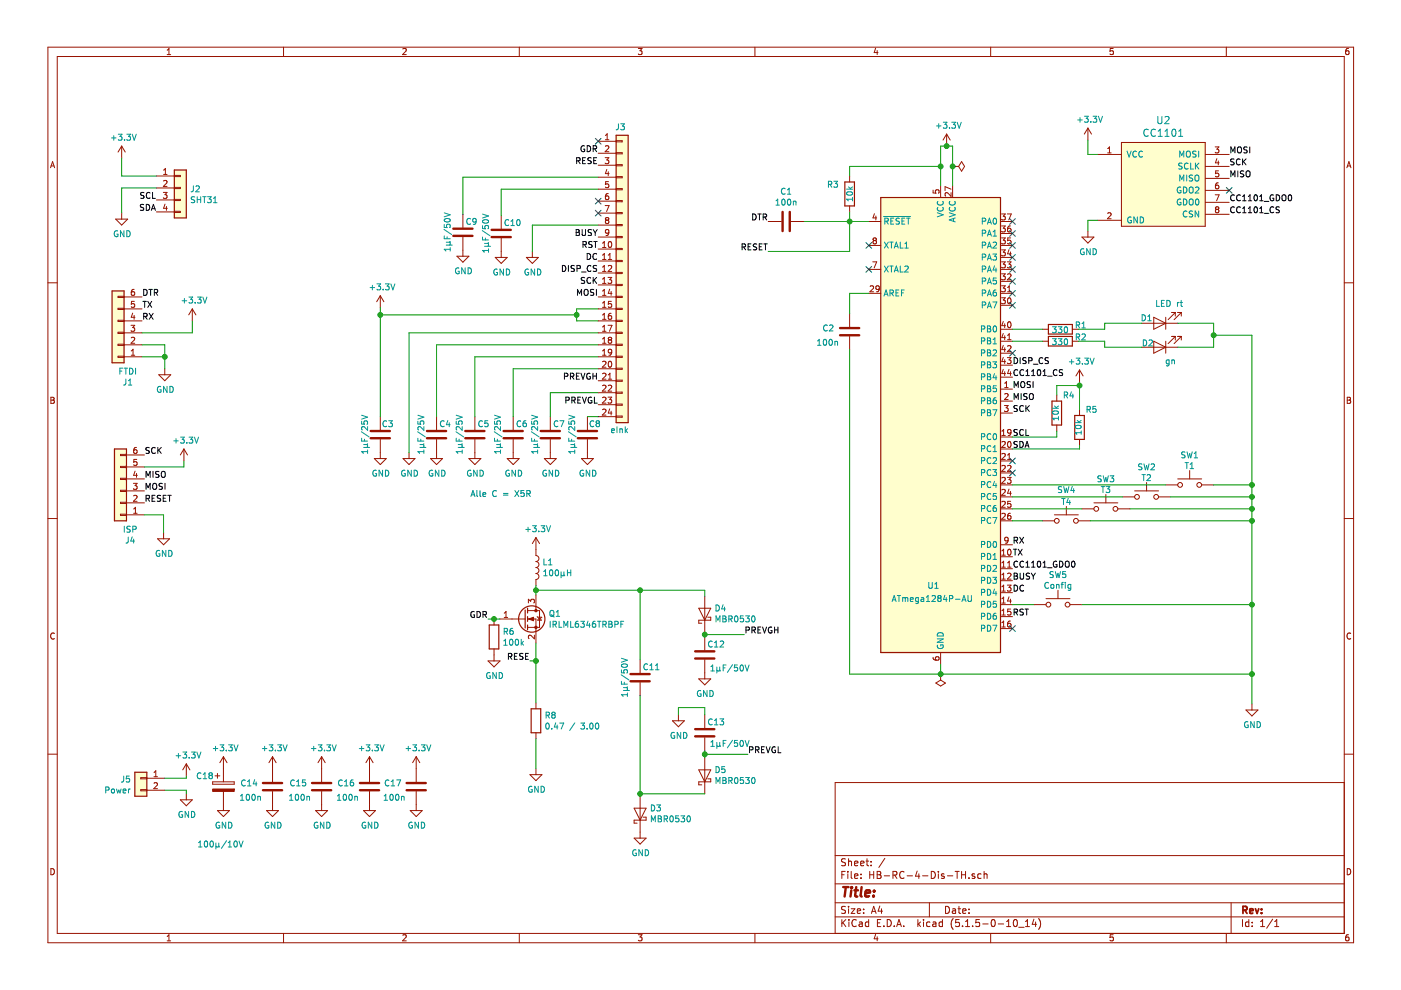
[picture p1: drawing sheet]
EESchema Schematic File Version 4
EELAYER 30 0
EELAYER END
$Descr A4 11693 8268
encoding utf-8
Sheet 1 1
Title ""
Date ""
Rev ""
Comp ""
Comment1 ""
Comment2 ""
Comment3 ""
Comment4 ""
$EndDescr
$Comp
L MCU_Microchip_ATmega:ATmega644PA-AU U1
U 1 1
P 7850 3550
F 0 "U1" H 7790 2210 50  0000 C CNN
F 1 "ATmega1284P-AU" H 7780 2100 50  0000 C CNN
F 2 "Package_QFP:TQFP-44_10x10mm_P0.8mm" H 7850 3550 50  0001 C CIN
F 3 "http://ww1.microchip.com/downloads/en/DeviceDoc/Atmel-8272-8-bit-AVR-microcontroller-ATmega164A_PA-324A_PA-644A_PA-1284_P_datasheet.pdf" H 7850 3550 50  0001 C CNN
	1    7850 3550
	1    0    0    -1  
$EndComp
$Comp
L Switch:SW_Push SW1
U 1 1
P 9930 4050
F 0 "SW1" H 9930 4300 50  0000 C CNN
F 1 "T1" H 9930 4210 50  0000 C CNN
F 2 "Button_Switch_THT:SW_PUSH_6mm_H5mm" H 9930 4250 50  0001 C CNN
F 3 "~" H 9930 4250 50  0001 C CNN
	1    9930 4050
	1    0    0    -1  
$EndComp
$Comp
L Switch:SW_Push SW2
U 1 1
P 9570 4150
F 0 "SW2" H 9570 4400 50  0000 C CNN
F 1 "T2" H 9570 4310 50  0000 C CNN
F 2 "Button_Switch_THT:SW_PUSH_6mm_H5mm" H 9570 4350 50  0001 C CNN
F 3 "~" H 9570 4350 50  0001 C CNN
	1    9570 4150
	1    0    0    -1  
$EndComp
$Comp
L Switch:SW_Push SW3
U 1 1
P 9230 4250
F 0 "SW3" H 9230 4500 50  0000 C CNN
F 1 "T3" H 9230 4410 50  0000 C CNN
F 2 "Button_Switch_THT:SW_PUSH_6mm_H5mm" H 9230 4450 50  0001 C CNN
F 3 "~" H 9230 4450 50  0001 C CNN
	1    9230 4250
	1    0    0    -1  
$EndComp
$Comp
L Switch:SW_Push SW4
U 1 1
P 8900 4350
F 0 "SW4" H 8900 4610 50  0000 C CNN
F 1 "T4" H 8900 4510 50  0000 C CNN
F 2 "Button_Switch_THT:SW_PUSH_6mm_H5mm" H 8900 4550 50  0001 C CNN
F 3 "~" H 8900 4550 50  0001 C CNN
	1    8900 4350
	1    0    0    -1  
$EndComp
$Comp
L Switch:SW_Push SW5
U 1 1
P 8830 5050
F 0 "SW5" H 8830 5300 50  0000 C CNN
F 1 "Config" H 8830 5210 50  0000 C CNN
F 2 "Button_Switch_THT:SW_PUSH_6mm_H5mm" H 8830 5250 50  0001 C CNN
F 3 "~" H 8830 5250 50  0001 C CNN
	1    8830 5050
	1    0    0    -1  
$EndComp
Wire Wire Line
	8450 5050 8630 5050
Wire Wire Line
	9030 5050 10450 5050
$Comp
L power:GND #PWR05
U 1 1
P 10450 5880
F 0 "#PWR05" H 10450 5630 50  0001 C CNN
F 1 "GND" H 10455 5707 50  0000 C CNN
F 2 "" H 10450 5880 50  0001 C CNN
F 3 "" H 10450 5880 50  0001 C CNN
	1    10450 5880
	1    0    0    -1  
$EndComp
Text Label 10260 1790 0    50   ~ 0
CC1101_CS
NoConn ~ 10260 1590
Text Label 10260 1690 0    50   ~ 0
CC1101_GDO0
Text Label 10260 1390 0    50   ~ 0
SCK
Text Label 10260 1490 0    50   ~ 0
MISO
Text Label 10260 1290 0    50   ~ 0
MOSI
Wire Wire Line
	9080 1290 9080 1170
Wire Wire Line
	9080 1290 9160 1290
Wire Wire Line
	9160 1840 9080 1840
Wire Wire Line
	9080 1840 9080 1930
$Comp
L power:GND #PWR011
U 1 1
P 9080 1930
F 0 "#PWR011" H 9080 1680 50  0001 C CNN
F 1 "GND" H 9085 1757 50  0000 C CNN
F 2 "" H 9080 1930 50  0001 C CNN
F 3 "" H 9080 1930 50  0001 C CNN
	1    9080 1930
	1    0    0    -1  
$EndComp
$Comp
L power:+3.3V #PWR010
U 1 1
P 9080 1170
F 0 "#PWR010" H 9080 1020 50  0001 C CNN
F 1 "+3.3V" H 9095 1343 50  0000 C CNN
F 2 "" H 9080 1170 50  0001 C CNN
F 3 "" H 9080 1170 50  0001 C CNN
	1    9080 1170
	1    0    0    -1  
$EndComp
Wire Wire Line
	8450 4350 8700 4350
Wire Wire Line
	9030 4250 8450 4250
Wire Wire Line
	8450 4150 9370 4150
Wire Wire Line
	8450 4050 9730 4050
Wire Wire Line
	10130 4050 10450 4050
Wire Wire Line
	10450 4050 10450 4150
Connection ~ 10450 5050
Wire Wire Line
	10450 5050 10450 5630
Wire Wire Line
	9100 4350 10450 4350
Connection ~ 10450 4350
Wire Wire Line
	10450 4350 10450 5050
Wire Wire Line
	9430 4250 10450 4250
Connection ~ 10450 4250
Wire Wire Line
	10450 4250 10450 4350
Wire Wire Line
	9770 4150 10450 4150
Connection ~ 10450 4150
Wire Wire Line
	10450 4150 10450 4250
$Comp
L Device:R R1
U 1 1
P 8850 2750
F 0 "R1" V 8880 2580 50  0000 C CNN
F 1 "330" V 8840 2750 50  0000 C CNN
F 2 "Resistor_SMD:R_0805_2012Metric_Pad1.15x1.40mm_HandSolder" V 8780 2750 50  0001 C CNN
F 3 "~" H 8850 2750 50  0001 C CNN
	1    8850 2750
	0    -1   -1   0   
$EndComp
$Comp
L Device:R R2
U 1 1
P 8850 2850
F 0 "R2" V 8880 2680 50  0000 C CNN
F 1 "330" V 8840 2850 50  0000 C CNN
F 2 "Resistor_SMD:R_0805_2012Metric_Pad1.15x1.40mm_HandSolder" V 8780 2850 50  0001 C CNN
F 3 "~" H 8850 2850 50  0001 C CNN
	1    8850 2850
	0    -1   -1   0   
$EndComp
Wire Wire Line
	10130 2800 10450 2800
Wire Wire Line
	10450 2800 10450 4050
Connection ~ 10450 4050
Wire Wire Line
	9530 2700 9220 2700
Wire Wire Line
	9220 2700 9220 2750
Wire Wire Line
	9220 2750 9000 2750
Wire Wire Line
	9000 2850 9220 2850
Wire Wire Line
	9220 2850 9220 2900
Wire Wire Line
	9220 2900 9530 2900
Wire Wire Line
	8700 2750 8450 2750
Wire Wire Line
	8700 2850 8450 2850
NoConn ~ 8450 1850
NoConn ~ 8450 1950
NoConn ~ 8450 2050
NoConn ~ 8450 2150
NoConn ~ 8450 2250
NoConn ~ 8450 2350
NoConn ~ 8450 2450
NoConn ~ 8450 2550
NoConn ~ 7250 2050
NoConn ~ 7250 2250
Wire Wire Line
	7850 5550 7850 5630
Wire Wire Line
	7850 5630 10450 5630
Connection ~ 10450 5630
Wire Wire Line
	10450 5630 10450 5880
$Comp
L Device:C C2
U 1 1
P 7090 2770
F 0 "C2" H 6860 2800 50  0000 L CNN
F 1 "100n" H 6810 2680 50  0000 L CNN
F 2 "Capacitor_SMD:C_0805_2012Metric_Pad1.15x1.40mm_HandSolder" H 7128 2620 50  0001 C CNN
F 3 "~" H 7090 2770 50  0001 C CNN
	1    7090 2770
	1    0    0    -1  
$EndComp
Wire Wire Line
	7250 2450 7090 2450
Wire Wire Line
	7090 2450 7090 2620
Wire Wire Line
	7090 2920 7090 5630
Wire Wire Line
	7090 5630 7850 5630
Connection ~ 7850 5630
$Comp
L power:+3.3V #PWR03
U 1 1
P 7900 1220
F 0 "#PWR03" H 7900 1070 50  0001 C CNN
F 1 "+3.3V" H 7915 1393 50  0000 C CNN
F 2 "" H 7900 1220 50  0001 C CNN
F 3 "" H 7900 1220 50  0001 C CNN
	1    7900 1220
	1    0    0    -1  
$EndComp
Wire Wire Line
	7850 1550 7850 1390
$Comp
L Device:R R3
U 1 1
P 7090 1620
F 0 "R3" H 6950 1700 50  0000 C CNN
F 1 "10k" V 7090 1620 50  0000 C CNN
F 2 "Resistor_SMD:R_0805_2012Metric_Pad1.15x1.40mm_HandSolder" V 7020 1620 50  0001 C CNN
F 3 "~" H 7090 1620 50  0001 C CNN
	1    7090 1620
	1    0    0    -1  
$EndComp
Wire Wire Line
	7090 1470 7090 1390
Wire Wire Line
	7090 1390 7850 1390
Wire Wire Line
	7900 1220 7850 1220
Wire Wire Line
	7850 1220 7850 1390
Connection ~ 7850 1390
Wire Wire Line
	7900 1220 7950 1220
Wire Wire Line
	7950 1220 7950 1390
Connection ~ 7900 1220
Wire Wire Line
	7250 1850 7090 1850
Wire Wire Line
	7090 1850 7090 1770
$Comp
L Device:C C1
U 1 1
P 6560 1850
F 0 "C1" V 6308 1850 50  0000 C CNN
F 1 "100n" V 6399 1850 50  0000 C CNN
F 2 "Capacitor_SMD:C_0805_2012Metric_Pad1.15x1.40mm_HandSolder" H 6598 1700 50  0001 C CNN
F 3 "~" H 6560 1850 50  0001 C CNN
	1    6560 1850
	0    1    1    0   
$EndComp
Wire Wire Line
	6710 1850 7090 1850
Connection ~ 7090 1850
Text Label 6410 1850 2    50   ~ 0
DTR
Text Label 8450 4650 0    50   ~ 0
TX
Text Label 8450 4550 0    50   ~ 0
RX
$Comp
L Connector_Generic:Conn_01x04 J2
U 1 1
P 1500 1570
F 0 "J2" H 1580 1562 50  0000 L CNN
F 1 "SHT31" H 1580 1471 50  0000 L CNN
F 2 "Connector_PinHeader_2.54mm:PinHeader_1x04_P2.54mm_Vertical" H 1500 1570 50  0001 C CNN
F 3 "~" H 1500 1570 50  0001 C CNN
	1    1500 1570
	1    0    0    -1  
$EndComp
Text Label 8450 3650 0    50   ~ 0
SCL
Text Label 8450 3750 0    50   ~ 0
SDA
Text Label 1300 1770 2    50   ~ 0
SDA
Text Label 1300 1670 2    50   ~ 0
SCL
Wire Wire Line
	1300 1570 1010 1570
Wire Wire Line
	1010 1570 1010 1780
Wire Wire Line
	1300 1470 1010 1470
Wire Wire Line
	1010 1470 1010 1320
$Comp
L power:+3.3V #PWR08
U 1 1
P 1010 1320
F 0 "#PWR08" H 1010 1170 50  0001 C CNN
F 1 "+3.3V" H 1025 1493 50  0000 C CNN
F 2 "" H 1010 1320 50  0001 C CNN
F 3 "" H 1010 1320 50  0001 C CNN
	1    1010 1320
	1    0    0    -1  
$EndComp
$Comp
L power:GND #PWR09
U 1 1
P 1010 1780
F 0 "#PWR09" H 1010 1530 50  0001 C CNN
F 1 "GND" H 1015 1607 50  0000 C CNN
F 2 "" H 1010 1780 50  0001 C CNN
F 3 "" H 1010 1780 50  0001 C CNN
	1    1010 1780
	1    0    0    -1  
$EndComp
$Comp
L Device:R R4
U 1 1
P 8820 3450
F 0 "R4" H 8920 3600 50  0000 C CNN
F 1 "10k" V 8810 3450 50  0000 C CNN
F 2 "Resistor_SMD:R_0805_2012Metric_Pad1.15x1.40mm_HandSolder" V 8750 3450 50  0001 C CNN
F 3 "~" H 8820 3450 50  0001 C CNN
	1    8820 3450
	1    0    0    -1  
$EndComp
$Comp
L Device:R R5
U 1 1
P 9010 3570
F 0 "R5" H 9110 3720 50  0000 C CNN
F 1 "10k" V 9000 3570 50  0000 C CNN
F 2 "Resistor_SMD:R_0805_2012Metric_Pad1.15x1.40mm_HandSolder" V 8940 3570 50  0001 C CNN
F 3 "~" H 9010 3570 50  0001 C CNN
	1    9010 3570
	1    0    0    -1  
$EndComp
Wire Wire Line
	8450 3750 9010 3750
Wire Wire Line
	9010 3750 9010 3720
Wire Wire Line
	8450 3650 8820 3650
Wire Wire Line
	8820 3650 8820 3600
$Comp
L power:+3.3V #PWR04
U 1 1
P 9010 3190
F 0 "#PWR04" H 9010 3040 50  0001 C CNN
F 1 "+3.3V" H 9025 3363 50  0000 C CNN
F 2 "" H 9010 3190 50  0001 C CNN
F 3 "" H 9010 3190 50  0001 C CNN
	1    9010 3190
	1    0    0    -1  
$EndComp
Wire Wire Line
	8820 3300 8820 3220
Wire Wire Line
	8820 3220 9010 3220
Wire Wire Line
	9010 3220 9010 3190
Wire Wire Line
	9010 3420 9010 3220
Connection ~ 9010 3220
Text Label 8450 3250 0    50   ~ 0
MOSI
Text Label 8450 3350 0    50   ~ 0
MISO
Text Label 8450 3450 0    50   ~ 0
SCK
Text Label 8450 3150 0    50   ~ 0
CC1101_CS
NoConn ~ 8450 2950
Text Label 8450 4750 0    50   ~ 0
CC1101_GDO0
NoConn ~ 8450 5250
NoConn ~ 8450 3850
NoConn ~ 8450 3950
Text Label 8450 3050 0    50   ~ 0
DISP_CS
Text Label 4990 2380 2    50   ~ 0
SCK
Text Label 4990 2480 2    50   ~ 0
MOSI
Text Label 4990 2280 2    50   ~ 0
DISP_CS
Text Label 4990 2180 2    50   ~ 0
DC
Text Label 4990 2080 2    50   ~ 0
RST
Text Label 4990 1980 2    50   ~ 0
BUSY
Text Label 8450 4850 0    50   ~ 0
BUSY
Text Label 8450 4950 0    50   ~ 0
DC
Text Label 8450 5150 0    50   ~ 0
RST
$Comp
L power:PWR_FLAG #FLG0101
U 1 1
P 7850 5630
F 0 "#FLG0101" H 7850 5705 50  0001 C CNN
F 1 "PWR_FLAG" H 7850 5803 50  0001 C CNN
F 2 "" H 7850 5630 50  0001 C CNN
F 3 "~" H 7850 5630 50  0001 C CNN
	1    7850 5630
	-1   0    0    1   
$EndComp
$Comp
L power:PWR_FLAG #FLG0102
U 1 1
P 7950 1390
F 0 "#FLG0102" H 7950 1465 50  0001 C CNN
F 1 "PWR_FLAG" V 7950 1518 50  0001 L CNN
F 2 "" H 7950 1390 50  0001 C CNN
F 3 "~" H 7950 1390 50  0001 C CNN
	1    7950 1390
	0    1    1    0   
$EndComp
Connection ~ 7950 1390
Wire Wire Line
	7950 1390 7950 1550
Text Label 1180 2680 0    50   ~ 0
RX
Text Label 1180 2580 0    50   ~ 0
TX
Wire Wire Line
	1600 2680 1600 2780
Wire Wire Line
	1180 2780 1600 2780
$Comp
L power:+3.3V #PWR02
U 1 1
P 1600 2680
F 0 "#PWR02" H 1600 2530 50  0001 C CNN
F 1 "+3.3V" H 1615 2853 50  0000 C CNN
F 2 "" H 1600 2680 50  0001 C CNN
F 3 "" H 1600 2680 50  0001 C CNN
	1    1600 2680
	1    0    0    -1  
$EndComp
Text Label 1180 2480 0    50   ~ 0
DTR
Wire Wire Line
	1180 2880 1370 2880
$Comp
L Connector_Generic:Conn_01x06 J1
U 1 1
P 980 2780
F 0 "J1" H 898 3197 50  0000 C CNN
F 1 "FTDI" H 898 3106 50  0000 C CNN
F 2 "Connector_PinHeader_2.54mm:PinHeader_1x06_P2.54mm_Vertical" H 980 2780 50  0001 C CNN
F 3 "~" H 980 2780 50  0001 C CNN
	1    980  2780
	-1   0    0    1   
$EndComp
$Comp
L Connector_Generic:Conn_01x06 J4
U 1 1
P 1000 4100
F 0 "J4" H 918 4517 50  0000 C CNN
F 1 "ISP" H 918 4426 50  0000 C CNN
F 2 "additional:PinPads_ISP" H 1000 4100 50  0001 C CNN
F 3 "~" H 1000 4100 50  0001 C CNN
	1    1000 4100
	-1   0    0    1   
$EndComp
Text Label 6410 2100 2    50   ~ 0
RESET
Wire Wire Line
	6410 2100 7090 2100
Wire Wire Line
	7090 2100 7090 1850
Text Label 1200 4000 0    50   ~ 0
MISO
$Comp
L power:+3.3V #PWR013
U 1 1
P 1530 3850
F 0 "#PWR013" H 1530 3700 50  0001 C CNN
F 1 "+3.3V" H 1545 4023 50  0000 C CNN
F 2 "" H 1530 3850 50  0001 C CNN
F 3 "" H 1530 3850 50  0001 C CNN
	1    1530 3850
	1    0    0    -1  
$EndComp
Wire Wire Line
	1200 3900 1530 3900
Wire Wire Line
	1530 3900 1530 3850
Text Label 1200 3800 0    50   ~ 0
SCK
Text Label 1200 4100 0    50   ~ 0
MOSI
Text Label 1200 4200 0    50   ~ 0
RESET
Wire Wire Line
	1370 2880 1370 2980
$Comp
L power:GND #PWR01
U 1 1
P 1370 3080
F 0 "#PWR01" H 1370 2830 50  0001 C CNN
F 1 "GND" H 1375 2907 50  0000 C CNN
F 2 "" H 1370 3080 50  0001 C CNN
F 3 "" H 1370 3080 50  0001 C CNN
	1    1370 3080
	1    0    0    -1  
$EndComp
Wire Wire Line
	1370 3080 1370 2980
Connection ~ 1370 2980
Wire Wire Line
	1180 2980 1370 2980
$Comp
L power:GND #PWR012
U 1 1
P 1360 4450
F 0 "#PWR012" H 1360 4200 50  0001 C CNN
F 1 "GND" H 1365 4277 50  0000 C CNN
F 2 "" H 1360 4450 50  0001 C CNN
F 3 "" H 1360 4450 50  0001 C CNN
	1    1360 4450
	1    0    0    -1  
$EndComp
Wire Wire Line
	1200 4300 1360 4300
Wire Wire Line
	1360 4300 1360 4450
$Comp
L Device:LED D1
U 1 1
P 9680 2700
F 0 "D1" H 9790 2660 50  0000 C CNN
F 1 "LED rt" H 9600 2540 50  0000 C CNN
F 2 "LED_SMD:LED_0805_2012Metric_Pad1.15x1.40mm_HandSolder" H 9680 2700 50  0001 C CNN
F 3 "~" H 9680 2700 50  0001 C CNN
	1    9680 2700
	-1   0    0    1   
$EndComp
$Comp
L Device:LED D2
U 1 1
P 9680 2900
F 0 "D2" H 9780 2870 50  0000 C CNN
F 1 "gn" H 9590 3020 50  0000 C CNN
F 2 "LED_SMD:LED_0805_2012Metric_Pad1.15x1.40mm_HandSolder" H 9680 2900 50  0001 C CNN
F 3 "~" H 9680 2900 50  0001 C CNN
	1    9680 2900
	-1   0    0    1   
$EndComp
Wire Wire Line
	9830 2700 10130 2700
Wire Wire Line
	10130 2700 10130 2800
Wire Wire Line
	9830 2900 10130 2900
Wire Wire Line
	10130 2900 10130 2800
Connection ~ 10130 2800
NoConn ~ 4990 1180
$Comp
L Device:C C3
U 1 1
P 3170 3630
F 0 "C3" H 3180 3720 50  0000 L CNN
F 1 "1µF/25V" V 3040 3460 50  0000 L CNN
F 2 "Capacitor_SMD:C_0805_2012Metric_Pad1.15x1.40mm_HandSolder" H 3208 3480 50  0001 C CNN
F 3 "~" H 3170 3630 50  0001 C CNN
	1    3170 3630
	1    0    0    -1  
$EndComp
Wire Wire Line
	4990 2580 4810 2580
Wire Wire Line
	4810 2580 4810 2630
Wire Wire Line
	4990 2680 4810 2680
$Comp
L Connector_Generic:Conn_01x24 J3
U 1 1
P 5190 2280
F 0 "J3" H 5130 3500 50  0000 L CNN
F 1 "eInk" H 5090 970 50  0000 L CNN
F 2 "Connectors_Hirose:Hirose_FH12-24S-0.5SH_1x24_P0.5mm_Horizontal" H 5190 2280 50  0001 C CNN
F 3 "~" H 5190 2280 50  0001 C CNN
	1    5190 2280
	1    0    0    -1  
$EndComp
Wire Wire Line
	4990 2780 3410 2780
Wire Wire Line
	3410 2780 3410 3780
$Comp
L power:GND #PWR014
U 1 1
P 3410 3780
F 0 "#PWR014" H 3410 3530 50  0001 C CNN
F 1 "GND" H 3415 3607 50  0000 C CNN
F 2 "" H 3410 3780 50  0001 C CNN
F 3 "" H 3410 3780 50  0001 C CNN
	1    3410 3780
	1    0    0    -1  
$EndComp
$Comp
L power:GND #PWR07
U 1 1
P 3170 3780
F 0 "#PWR07" H 3170 3530 50  0001 C CNN
F 1 "GND" H 3175 3607 50  0000 C CNN
F 2 "" H 3170 3780 50  0001 C CNN
F 3 "" H 3170 3780 50  0001 C CNN
	1    3170 3780
	1    0    0    -1  
$EndComp
Wire Wire Line
	4990 3480 4900 3480
$Comp
L power:GND #PWR022
U 1 1
P 4900 3780
F 0 "#PWR022" H 4900 3530 50  0001 C CNN
F 1 "GND" H 4905 3607 50  0000 C CNN
F 2 "" H 4900 3780 50  0001 C CNN
F 3 "" H 4900 3780 50  0001 C CNN
	1    4900 3780
	1    0    0    -1  
$EndComp
$Comp
L Device:C C8
U 1 1
P 4900 3630
F 0 "C8" H 4910 3720 50  0000 L CNN
F 1 "1µF/25V" V 4770 3460 50  0000 L CNN
F 2 "Capacitor_SMD:C_0805_2012Metric_Pad1.15x1.40mm_HandSolder" H 4938 3480 50  0001 C CNN
F 3 "~" H 4900 3630 50  0001 C CNN
	1    4900 3630
	1    0    0    -1  
$EndComp
$Comp
L Device:C C7
U 1 1
P 4590 3630
F 0 "C7" H 4610 3720 50  0000 L CNN
F 1 "1µF/25V" V 4460 3460 50  0000 L CNN
F 2 "Capacitor_SMD:C_0805_2012Metric_Pad1.15x1.40mm_HandSolder" H 4628 3480 50  0001 C CNN
F 3 "~" H 4590 3630 50  0001 C CNN
	1    4590 3630
	1    0    0    -1  
$EndComp
$Comp
L power:GND #PWR021
U 1 1
P 4590 3780
F 0 "#PWR021" H 4590 3530 50  0001 C CNN
F 1 "GND" H 4595 3607 50  0000 C CNN
F 2 "" H 4590 3780 50  0001 C CNN
F 3 "" H 4590 3780 50  0001 C CNN
	1    4590 3780
	1    0    0    -1  
$EndComp
$Comp
L Device:C C6
U 1 1
P 4280 3630
F 0 "C6" H 4300 3720 50  0000 L CNN
F 1 "1µF/25V" V 4150 3460 50  0000 L CNN
F 2 "Capacitor_SMD:C_0805_2012Metric_Pad1.15x1.40mm_HandSolder" H 4318 3480 50  0001 C CNN
F 3 "~" H 4280 3630 50  0001 C CNN
	1    4280 3630
	1    0    0    -1  
$EndComp
$Comp
L Device:C C5
U 1 1
P 3960 3630
F 0 "C5" H 3980 3720 50  0000 L CNN
F 1 "1µF/25V" V 3830 3460 50  0000 L CNN
F 2 "Capacitor_SMD:C_0805_2012Metric_Pad1.15x1.40mm_HandSolder" H 3998 3480 50  0001 C CNN
F 3 "~" H 3960 3630 50  0001 C CNN
	1    3960 3630
	1    0    0    -1  
$EndComp
$Comp
L Device:C C4
U 1 1
P 3640 3630
F 0 "C4" H 3660 3720 50  0000 L CNN
F 1 "1µF/25V" V 3510 3460 50  0000 L CNN
F 2 "Capacitor_SMD:C_0805_2012Metric_Pad1.15x1.40mm_HandSolder" H 3678 3480 50  0001 C CNN
F 3 "~" H 3640 3630 50  0001 C CNN
	1    3640 3630
	1    0    0    -1  
$EndComp
Wire Wire Line
	4280 3480 4280 3080
Wire Wire Line
	4280 3080 4990 3080
Wire Wire Line
	4990 2980 3960 2980
Wire Wire Line
	3960 2980 3960 3480
Wire Wire Line
	4990 2880 3640 2880
Wire Wire Line
	3640 2880 3640 3480
$Comp
L power:GND #PWR019
U 1 1
P 4280 3780
F 0 "#PWR019" H 4280 3530 50  0001 C CNN
F 1 "GND" H 4285 3607 50  0000 C CNN
F 2 "" H 4280 3780 50  0001 C CNN
F 3 "" H 4280 3780 50  0001 C CNN
	1    4280 3780
	1    0    0    -1  
$EndComp
$Comp
L power:GND #PWR017
U 1 1
P 3960 3780
F 0 "#PWR017" H 3960 3530 50  0001 C CNN
F 1 "GND" H 3965 3607 50  0000 C CNN
F 2 "" H 3960 3780 50  0001 C CNN
F 3 "" H 3960 3780 50  0001 C CNN
	1    3960 3780
	1    0    0    -1  
$EndComp
$Comp
L power:GND #PWR015
U 1 1
P 3640 3780
F 0 "#PWR015" H 3640 3530 50  0001 C CNN
F 1 "GND" H 3645 3607 50  0000 C CNN
F 2 "" H 3640 3780 50  0001 C CNN
F 3 "" H 3640 3780 50  0001 C CNN
	1    3640 3780
	1    0    0    -1  
$EndComp
Wire Wire Line
	3170 2630 4810 2630
Wire Wire Line
	3170 2630 3170 3480
Connection ~ 4810 2630
Wire Wire Line
	4810 2630 4810 2680
Wire Wire Line
	4990 3280 4590 3280
Wire Wire Line
	4590 3280 4590 3480
$Comp
L power:+3.3V #PWR06
U 1 1
P 3170 2570
F 0 "#PWR06" H 3170 2420 50  0001 C CNN
F 1 "+3.3V" H 3185 2743 50  0000 C CNN
F 2 "" H 3170 2570 50  0001 C CNN
F 3 "" H 3170 2570 50  0001 C CNN
	1    3170 2570
	1    0    0    -1  
$EndComp
Wire Wire Line
	3170 2570 3170 2630
Connection ~ 3170 2630
Text Label 4990 3180 2    50   ~ 0
PREVGH
Text Label 4990 3380 2    50   ~ 0
PREVGL
Wire Wire Line
	4990 1880 4440 1880
Wire Wire Line
	4440 1880 4440 2100
$Comp
L power:GND #PWR020
U 1 1
P 4440 2100
F 0 "#PWR020" H 4440 1850 50  0001 C CNN
F 1 "GND" H 4445 1927 50  0000 C CNN
F 2 "" H 4440 2100 50  0001 C CNN
F 3 "" H 4440 2100 50  0001 C CNN
	1    4440 2100
	1    0    0    -1  
$EndComp
NoConn ~ 4990 1780
NoConn ~ 4990 1680
$Comp
L Device:C C10
U 1 1
P 4180 1950
F 0 "C10" H 4200 2040 50  0000 L CNN
F 1 "1µF/50V" V 4050 1780 50  0000 L CNN
F 2 "Capacitor_SMD:C_0805_2012Metric_Pad1.15x1.40mm_HandSolder" H 4218 1800 50  0001 C CNN
F 3 "~" H 4180 1950 50  0001 C CNN
	1    4180 1950
	1    0    0    -1  
$EndComp
$Comp
L Device:C C9
U 1 1
P 3860 1940
F 0 "C9" H 3880 2030 50  0000 L CNN
F 1 "1µF/50V" V 3730 1770 50  0000 L CNN
F 2 "Capacitor_SMD:C_0805_2012Metric_Pad1.15x1.40mm_HandSolder" H 3898 1790 50  0001 C CNN
F 3 "~" H 3860 1940 50  0001 C CNN
	1    3860 1940
	1    0    0    -1  
$EndComp
$Comp
L power:GND #PWR018
U 1 1
P 4180 2100
F 0 "#PWR018" H 4180 1850 50  0001 C CNN
F 1 "GND" H 4185 1927 50  0000 C CNN
F 2 "" H 4180 2100 50  0001 C CNN
F 3 "" H 4180 2100 50  0001 C CNN
	1    4180 2100
	1    0    0    -1  
$EndComp
$Comp
L power:GND #PWR016
U 1 1
P 3860 2090
F 0 "#PWR016" H 3860 1840 50  0001 C CNN
F 1 "GND" H 3865 1917 50  0000 C CNN
F 2 "" H 3860 2090 50  0001 C CNN
F 3 "" H 3860 2090 50  0001 C CNN
	1    3860 2090
	1    0    0    -1  
$EndComp
Wire Wire Line
	4990 1480 3860 1480
Wire Wire Line
	3860 1480 3860 1790
Wire Wire Line
	4990 1580 4180 1580
Wire Wire Line
	4180 1580 4180 1800
Text Label 4990 1280 2    50   ~ 0
GDR
Text Label 4990 1380 2    50   ~ 0
RESE
Text Notes 3920 4160 0    50   ~ 0
Alle C = X5R
$Comp
L Transistor_FET:IRLML2060 Q1
U 1 1
P 4370 5170
F 0 "Q1" H 4575 5216 50  0000 L CNN
F 1 "IRLML6346TRBPF" H 4575 5125 50  0000 L CNN
F 2 "Package_TO_SOT_SMD:SOT-23" H 4570 5095 50  0001 L CIN
F 3 "https://www.infineon.com/dgdl/irlml2060pbf.pdf?fileId=5546d462533600a401535664b7fb25ee" H 4370 5170 50  0001 L CNN
	1    4370 5170
	1    0    0    -1  
$EndComp
$Comp
L Device:L L1
U 1 1
P 4470 4740
F 0 "L1" H 4523 4786 50  0000 L CNN
F 1 "100µH" H 4523 4695 50  0000 L CNN
F 2 "Inductor_SMD:L_Wuerth_MAPI-3012" H 4470 4740 50  0001 C CNN
F 3 "~" H 4470 4740 50  0001 C CNN
	1    4470 4740
	1    0    0    -1  
$EndComp
$Comp
L power:+3.3V #PWR024
U 1 1
P 4470 4590
F 0 "#PWR024" H 4470 4440 50  0001 C CNN
F 1 "+3.3V" H 4485 4763 50  0000 C CNN
F 2 "" H 4470 4590 50  0001 C CNN
F 3 "" H 4470 4590 50  0001 C CNN
	1    4470 4590
	1    0    0    -1  
$EndComp
$Comp
L Device:R R6
U 1 1
P 4120 5320
F 0 "R6" H 4190 5366 50  0000 L CNN
F 1 "100k" H 4190 5275 50  0000 L CNN
F 2 "Resistor_SMD:R_0805_2012Metric_Pad1.15x1.40mm_HandSolder" V 4050 5320 50  0001 C CNN
F 3 "~" H 4120 5320 50  0001 C CNN
	1    4120 5320
	1    0    0    -1  
$EndComp
Text Label 4070 5170 2    50   ~ 0
GDR
Wire Wire Line
	4070 5170 4120 5170
Wire Wire Line
	4170 5170 4120 5170
Connection ~ 4120 5170
$Comp
L power:GND #PWR023
U 1 1
P 4120 5470
F 0 "#PWR023" H 4120 5220 50  0001 C CNN
F 1 "GND" H 4125 5297 50  0000 C CNN
F 2 "" H 4120 5470 50  0001 C CNN
F 3 "" H 4120 5470 50  0001 C CNN
	1    4120 5470
	1    0    0    -1  
$EndComp
Text Label 4420 5520 2    50   ~ 0
RESE
Wire Wire Line
	4470 5370 4470 5520
Wire Wire Line
	4420 5520 4470 5520
Connection ~ 4470 5520
$Comp
L Device:R R8
U 1 1
P 4470 6020
F 0 "R8" H 4540 6066 50  0000 L CNN
F 1 "0.47 / 3.00" H 4540 5975 50  0000 L CNN
F 2 "Resistor_SMD:R_0805_2012Metric_Pad1.15x1.40mm_HandSolder" V 4400 6020 50  0001 C CNN
F 3 "~" H 4470 6020 50  0001 C CNN
	1    4470 6020
	1    0    0    -1  
$EndComp
$Comp
L power:GND #PWR025
U 1 1
P 4470 6420
F 0 "#PWR025" H 4470 6170 50  0001 C CNN
F 1 "GND" H 4475 6247 50  0000 C CNN
F 2 "" H 4470 6420 50  0001 C CNN
F 3 "" H 4470 6420 50  0001 C CNN
	1    4470 6420
	1    0    0    -1  
$EndComp
$Comp
L Device:D_Schottky D4
U 1 1
P 5880 5130
F 0 "D4" V 5926 5051 50  0000 R CNN
F 1 "MBR0530" V 5835 5051 50  0000 R CNN
F 2 "Diode_SMD:D_SOD-123" H 5880 5130 50  0001 C CNN
F 3 "~" H 5880 5130 50  0001 C CNN
	1    5880 5130
	0    -1   -1   0   
$EndComp
$Comp
L Device:D_Schottky D5
U 1 1
P 5880 6480
F 0 "D5" V 5926 6401 50  0000 R CNN
F 1 "MBR0530" V 5835 6401 50  0000 R CNN
F 2 "Diode_SMD:D_SOD-123" H 5880 6480 50  0001 C CNN
F 3 "~" H 5880 6480 50  0001 C CNN
	1    5880 6480
	0    -1   -1   0   
$EndComp
$Comp
L Device:D_Schottky D3
U 1 1
P 5340 6800
F 0 "D3" V 5386 6721 50  0000 R CNN
F 1 "MBR0530" V 5295 6721 50  0000 R CNN
F 2 "Diode_SMD:D_SOD-123" H 5340 6800 50  0001 C CNN
F 3 "~" H 5340 6800 50  0001 C CNN
	1    5340 6800
	0    -1   -1   0   
$EndComp
$Comp
L Device:C C12
U 1 1
P 5880 5470
F 0 "C12" H 5900 5560 50  0000 L CNN
F 1 "1µF/50V" H 5920 5360 50  0000 L CNN
F 2 "Capacitor_SMD:C_0805_2012Metric_Pad1.15x1.40mm_HandSolder" H 5918 5320 50  0001 C CNN
F 3 "~" H 5880 5470 50  0001 C CNN
	1    5880 5470
	1    0    0    -1  
$EndComp
$Comp
L power:GND #PWR028
U 1 1
P 5880 5620
F 0 "#PWR028" H 5880 5370 50  0001 C CNN
F 1 "GND" H 5885 5447 50  0000 C CNN
F 2 "" H 5880 5620 50  0001 C CNN
F 3 "" H 5880 5620 50  0001 C CNN
	1    5880 5620
	1    0    0    -1  
$EndComp
Text Label 6210 5300 0    50   ~ 0
PREVGH
Wire Wire Line
	5880 5280 5880 5300
Wire Wire Line
	5880 5300 6210 5300
Connection ~ 5880 5300
Wire Wire Line
	5880 5300 5880 5320
$Comp
L power:GND #PWR026
U 1 1
P 5340 6950
F 0 "#PWR026" H 5340 6700 50  0001 C CNN
F 1 "GND" H 5345 6777 50  0000 C CNN
F 2 "" H 5340 6950 50  0001 C CNN
F 3 "" H 5340 6950 50  0001 C CNN
	1    5340 6950
	1    0    0    -1  
$EndComp
$Comp
L Device:C C11
U 1 1
P 5340 5660
F 0 "C11" H 5360 5750 50  0000 L CNN
F 1 "1µF/50V" V 5210 5490 50  0000 L CNN
F 2 "Capacitor_SMD:C_0805_2012Metric_Pad1.15x1.40mm_HandSolder" H 5378 5510 50  0001 C CNN
F 3 "~" H 5340 5660 50  0001 C CNN
	1    5340 5660
	1    0    0    -1  
$EndComp
Wire Wire Line
	4470 4890 4470 4930
Wire Wire Line
	4470 4930 5340 4930
Wire Wire Line
	5880 4930 5880 4980
Connection ~ 4470 4930
Wire Wire Line
	4470 4930 4470 4970
Wire Wire Line
	5340 5510 5340 4930
Connection ~ 5340 4930
Wire Wire Line
	5340 4930 5880 4930
Wire Wire Line
	5340 5810 5340 6630
$Comp
L Device:C C13
U 1 1
P 5880 6120
F 0 "C13" H 5900 6210 50  0000 L CNN
F 1 "1µF/50V" H 5920 6030 50  0000 L CNN
F 2 "Capacitor_SMD:C_0805_2012Metric_Pad1.15x1.40mm_HandSolder" H 5918 5970 50  0001 C CNN
F 3 "~" H 5880 6120 50  0001 C CNN
	1    5880 6120
	1    0    0    -1  
$EndComp
$Comp
L power:GND #PWR027
U 1 1
P 5660 5970
F 0 "#PWR027" H 5660 5720 50  0001 C CNN
F 1 "GND" H 5665 5797 50  0000 C CNN
F 2 "" H 5660 5970 50  0001 C CNN
F 3 "" H 5660 5970 50  0001 C CNN
	1    5660 5970
	1    0    0    -1  
$EndComp
Wire Wire Line
	5880 6630 5340 6630
Connection ~ 5340 6630
Wire Wire Line
	5340 6630 5340 6650
Wire Wire Line
	5660 5970 5660 5910
Wire Wire Line
	5660 5910 5880 5910
Wire Wire Line
	5880 5910 5880 5970
Text Label 6240 6300 0    50   ~ 0
PREVGL
Wire Wire Line
	5880 6270 5880 6300
Wire Wire Line
	5880 6300 6240 6300
Connection ~ 5880 6300
Wire Wire Line
	5880 6300 5880 6330
$Comp
L cc1101:CC1101 U2
U 1 1
P 9460 1840
F 0 "U2" H 9710 2677 60  0000 C CNN
F 1 "CC1101" H 9710 2571 60  0000 C CNN
F 2 "additional:CC1101_Pads" H 9460 1840 60  0001 C CNN
F 3 "" H 9460 1840 60  0001 C CNN
	1    9460 1840
	1    0    0    -1  
$EndComp
Wire Wire Line
	4470 6170 4470 6420
Wire Wire Line
	4470 5520 4470 5870
$Comp
L Device:C C14
U 1 1
P 2270 6570
F 0 "C14" H 2000 6600 50  0000 L CNN
F 1 "100n" H 1990 6480 50  0000 L CNN
F 2 "Capacitor_SMD:C_0805_2012Metric_Pad1.15x1.40mm_HandSolder" H 2308 6420 50  0001 C CNN
F 3 "~" H 2270 6570 50  0001 C CNN
	1    2270 6570
	1    0    0    -1  
$EndComp
$Comp
L power:+3.3V #PWR0101
U 1 1
P 1550 6480
F 0 "#PWR0101" H 1550 6330 50  0001 C CNN
F 1 "+3.3V" H 1565 6653 50  0000 C CNN
F 2 "" H 1550 6480 50  0001 C CNN
F 3 "" H 1550 6480 50  0001 C CNN
	1    1550 6480
	1    0    0    -1  
$EndComp
$Comp
L power:GND #PWR0102
U 1 1
P 1550 6630
F 0 "#PWR0102" H 1550 6380 50  0001 C CNN
F 1 "GND" H 1555 6457 50  0000 C CNN
F 2 "" H 1550 6630 50  0001 C CNN
F 3 "" H 1550 6630 50  0001 C CNN
	1    1550 6630
	1    0    0    -1  
$EndComp
$Comp
L Connector_Generic:Conn_01x02 J5
U 1 1
P 1170 6500
F 0 "J5" H 1250 6492 50  0000 L CNN
F 1 "Power" H 1250 6401 50  0000 L CNN
F 2 "Connector_PinHeader_2.54mm:PinHeader_1x02_P2.54mm_Vertical" H 1170 6500 50  0001 C CNN
F 3 "~" H 1170 6500 50  0001 C CNN
	1    1170 6500
	-1   0    0    -1  
$EndComp
Wire Wire Line
	1550 6480 1550 6500
Wire Wire Line
	1550 6630 1550 6600
$Comp
L Device:CP C18
U 1 1
P 1860 6570
F 0 "C18" H 1630 6660 50  0000 L CNN
F 1 "100µ/10V" H 1640 6090 50  0000 L CNN
F 2 "Capacitors_Tantalum_SMD:CP_Tantalum_Case-B_EIA-3528-21_Hand" H 1898 6420 50  0001 C CNN
F 3 "~" H 1860 6570 50  0001 C CNN
	1    1860 6570
	1    0    0    -1  
$EndComp
$Comp
L power:+3.3V #PWR029
U 1 1
P 1860 6420
F 0 "#PWR029" H 1860 6270 50  0001 C CNN
F 1 "+3.3V" H 1875 6593 50  0000 C CNN
F 2 "" H 1860 6420 50  0001 C CNN
F 3 "" H 1860 6420 50  0001 C CNN
	1    1860 6420
	1    0    0    -1  
$EndComp
$Comp
L power:GND #PWR030
U 1 1
P 1860 6720
F 0 "#PWR030" H 1860 6470 50  0001 C CNN
F 1 "GND" H 1865 6547 50  0000 C CNN
F 2 "" H 1860 6720 50  0001 C CNN
F 3 "" H 1860 6720 50  0001 C CNN
	1    1860 6720
	1    0    0    -1  
$EndComp
$Comp
L Device:C C15
U 1 1
P 2680 6570
F 0 "C15" H 2410 6600 50  0000 L CNN
F 1 "100n" H 2400 6480 50  0000 L CNN
F 2 "Capacitor_SMD:C_0805_2012Metric_Pad1.15x1.40mm_HandSolder" H 2718 6420 50  0001 C CNN
F 3 "~" H 2680 6570 50  0001 C CNN
	1    2680 6570
	1    0    0    -1  
$EndComp
$Comp
L power:+3.3V #PWR033
U 1 1
P 2680 6420
F 0 "#PWR033" H 2680 6270 50  0001 C CNN
F 1 "+3.3V" H 2695 6593 50  0000 C CNN
F 2 "" H 2680 6420 50  0001 C CNN
F 3 "" H 2680 6420 50  0001 C CNN
	1    2680 6420
	1    0    0    -1  
$EndComp
$Comp
L power:GND #PWR034
U 1 1
P 2680 6720
F 0 "#PWR034" H 2680 6470 50  0001 C CNN
F 1 "GND" H 2685 6547 50  0000 C CNN
F 2 "" H 2680 6720 50  0001 C CNN
F 3 "" H 2680 6720 50  0001 C CNN
	1    2680 6720
	1    0    0    -1  
$EndComp
$Comp
L Device:C C16
U 1 1
P 3080 6570
F 0 "C16" H 2810 6600 50  0000 L CNN
F 1 "100n" H 2800 6480 50  0000 L CNN
F 2 "Capacitor_SMD:C_0805_2012Metric_Pad1.15x1.40mm_HandSolder" H 3118 6420 50  0001 C CNN
F 3 "~" H 3080 6570 50  0001 C CNN
	1    3080 6570
	1    0    0    -1  
$EndComp
$Comp
L Device:C C17
U 1 1
P 3470 6570
F 0 "C17" H 3200 6600 50  0000 L CNN
F 1 "100n" H 3190 6480 50  0000 L CNN
F 2 "Capacitor_SMD:C_0805_2012Metric_Pad1.15x1.40mm_HandSolder" H 3508 6420 50  0001 C CNN
F 3 "~" H 3470 6570 50  0001 C CNN
	1    3470 6570
	1    0    0    -1  
$EndComp
$Comp
L power:+3.3V #PWR031
U 1 1
P 2270 6420
F 0 "#PWR031" H 2270 6270 50  0001 C CNN
F 1 "+3.3V" H 2285 6593 50  0000 C CNN
F 2 "" H 2270 6420 50  0001 C CNN
F 3 "" H 2270 6420 50  0001 C CNN
	1    2270 6420
	1    0    0    -1  
$EndComp
$Comp
L power:+3.3V #PWR035
U 1 1
P 3080 6420
F 0 "#PWR035" H 3080 6270 50  0001 C CNN
F 1 "+3.3V" H 3095 6593 50  0000 C CNN
F 2 "" H 3080 6420 50  0001 C CNN
F 3 "" H 3080 6420 50  0001 C CNN
	1    3080 6420
	1    0    0    -1  
$EndComp
$Comp
L power:+3.3V #PWR037
U 1 1
P 3470 6420
F 0 "#PWR037" H 3470 6270 50  0001 C CNN
F 1 "+3.3V" H 3485 6593 50  0000 C CNN
F 2 "" H 3470 6420 50  0001 C CNN
F 3 "" H 3470 6420 50  0001 C CNN
	1    3470 6420
	1    0    0    -1  
$EndComp
$Comp
L power:GND #PWR038
U 1 1
P 3470 6720
F 0 "#PWR038" H 3470 6470 50  0001 C CNN
F 1 "GND" H 3475 6547 50  0000 C CNN
F 2 "" H 3470 6720 50  0001 C CNN
F 3 "" H 3470 6720 50  0001 C CNN
	1    3470 6720
	1    0    0    -1  
$EndComp
$Comp
L power:GND #PWR036
U 1 1
P 3080 6720
F 0 "#PWR036" H 3080 6470 50  0001 C CNN
F 1 "GND" H 3085 6547 50  0000 C CNN
F 2 "" H 3080 6720 50  0001 C CNN
F 3 "" H 3080 6720 50  0001 C CNN
	1    3080 6720
	1    0    0    -1  
$EndComp
$Comp
L power:GND #PWR032
U 1 1
P 2270 6720
F 0 "#PWR032" H 2270 6470 50  0001 C CNN
F 1 "GND" H 2275 6547 50  0000 C CNN
F 2 "" H 2270 6720 50  0001 C CNN
F 3 "" H 2270 6720 50  0001 C CNN
	1    2270 6720
	1    0    0    -1  
$EndComp
Wire Wire Line
	1550 6500 1370 6500
Wire Wire Line
	1550 6600 1370 6600
$EndSCHEMATC
